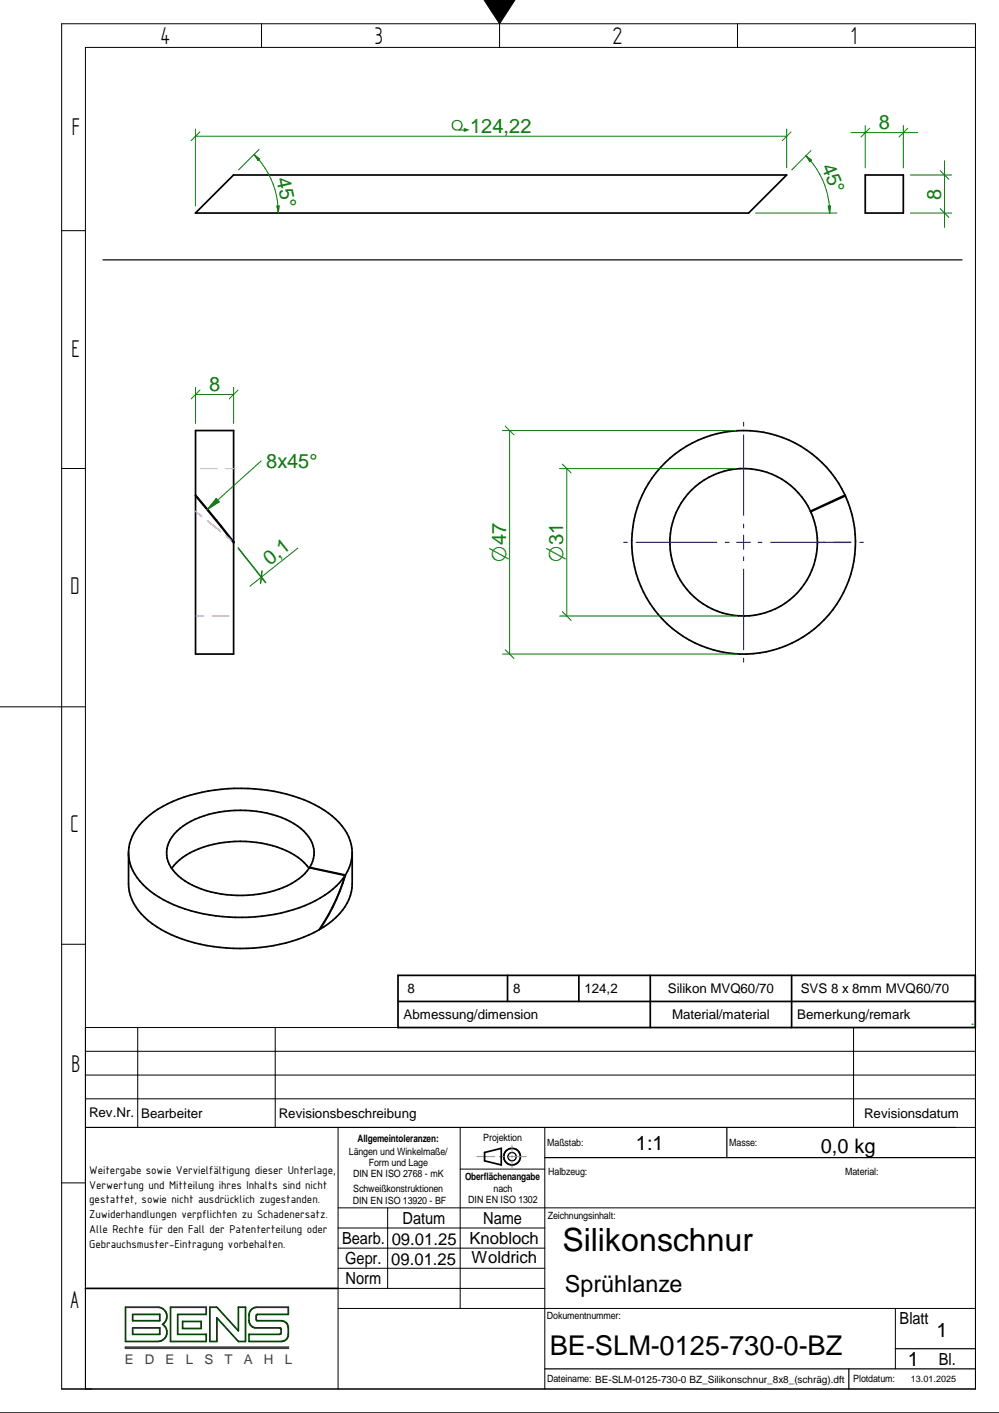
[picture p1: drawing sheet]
<svg xmlns="http://www.w3.org/2000/svg" width="210mm" height="297mm" viewBox="0 0 210 297" stroke-linecap="round" stroke-linejoin="round" font-family="sans-serif">
<g fill="none" stroke="#000" stroke-width=".21">
<path d="M101.7 0l3.3 5M13 5h192v287h-192zM54.9 5v5M105 5v5M108.2 0l-3.2 5M155 5v5M205 10h-187.1v282M13 48.5h4.9M13 98.5h4.9M0 148.6h17.9M13 198.5h4.9M17.9 216h187.1"/>
<path d="M28.9 216v21M57.8 216v21M179.3 216v21M17.9 226h187.1M17.9 237h187.1M17.9 231h187.1M17.9 221h187.1M71 237v55M96.7 237v38.1M114.5 237v55M13 248.7h4.9M71 258.1h43.5"/>
<path d="M71 253.9h134M81.4 253.9v16.9M96.7 245.8h17.8M71 275.1h134M71 262.4h43.5M71 266.6h43.5M71 270.8h43.5M188.1 275.1v12.7M0 297h209.9"/>
</g>
<path d="M101.7 0h6.5l-3.2 5z" fill="#000"/>
<g fill="none" stroke="#000" stroke-width=".25">
<path d="M45.3 109.2h.1M48.8 113.8l.3 .3M48.8 113.6l.3 .3M152.7 237v6.4M114.5 243.4h90.5M114.5 287.8h90.5M178.4 287.8v4.2M188.1 283.5h16.9"/>
<circle cx="107.6" cy="243.2" r=".87"/>
</g>
<g fill="none" stroke="#000" stroke-width=".36">
<path d="M41.1 90.5h8v47h-8zM41.1 104.2l8 9.9-.1-.1M41.1 104.1l8 9.8M48.7 113.6l.4 .3M170.3 107.5l.2 .4M177.5 104.1a23.5 23.5 0 0 0-39.9-4.5 23.5 23.5 0 0 0 14.5 37.5 23.5 23.5 0 0 0 26.5-30.2l-1-2.7M177.5 104.1l.1 .1M177.5 104.1l-7.2 3.4M177.6 104.2l-7.3 3.4a15.5 15.5 0 0 1-15.2 21.8 15.5 15.5 0 0 1-12-23.8 15.5 15.5 0 0 1 26.7 .8l.5 1.1M101.8 242.3l3.5-.9v3.5l-3.5-.9zM17.9 270.8h53.1"/>
<circle cx="107.6" cy="243.2" r="1.75"/>
</g>
<path d="M100.2 243.1h3.8M104.9 243.1h1M106.8 243.1h3.8M107.6 240.7v1.8M107.6 242.9v.5M107.6 243.8v1.8" fill="none" stroke="#229aff" stroke-width=".21"/>
<path d="M26.4 274.8h6.7a1.95 1.95 0 0 1 1.9 1.4 1.95 1.95 0 0 1-.8 2.2 1.95 1.95 0 0 1 .8 2.2 1.95 1.95 0 0 1-1.9 1.4h-6.7zM27.9 276.3h5.7v1.3h-5.7zM27.9 279.1h5.7v1.4h-5.7zM35.8 274.8h7.5v1.5h-6v4.2h6v1.5h-7.5zM38.4 277.8h3.9v1.5h-3.9zM44.1 274.8h1.5l4.5 5v-5h1.5v7.2h-1.5l-4.5-5v5h-1.5zM52.7 275.4l.6-.4 .7-.2h6.6v1.5h-6.5l-.3 .3v.7l.2 .3h5.1l.6 .2a1.49 1.49 0 0 1 .9 1.3 2.9 2.9 0 0 1-.3 2.3l-.6 .5-.6 .1h-6.8v-1.5h6.5l.3-.3v-.8l-.3-.3h-5.3l-.8-.5a3.4 3.4 0 0 1-.2-2.9z" fill="none" stroke="#004000" stroke-width=".36"/>
<path d="M26.4 283.2h34.2v.2h-34.2z" fill="none" stroke="#3f3f3f" stroke-width=".36"/>
<path d="M204.2 215.3h.1M204.2 216h.1" fill="none" stroke="#008000" stroke-width=".25"/>
<g fill="none" stroke="#f0f" stroke-width=".25">
<path d="M42.1 98.5h3.5M47.3 98.5h1.8M41.1 107.6l1.3 1M41.1 107.5l1.3 1M43.6 109.5l2.6 2M43.8 109.7l2.6 2.1M47.5 112.6l1.2 1M47.7 112.9l1.3 1.1M171.7 113.8v.1h1.8M171.7 114.1h1.8M171.7 113.6v.1M175.2 114.1h3.5"/>
<path d="M177.6 104.2l.1 .2M177.7 104.5l.1 .1M178.7 113.9h-3.5M179.7 113.6v.1M179.7 113.8v.1M41.1 129.5h1.7M44.6 129.5h3.5"/>
</g>
<g fill="none" stroke="#008000" stroke-width=".21">
<path d="M41.1 81.4v7.6M41.1 82.9h8M42 82l-1.8 1.8M49.1 81.4v7.6M50 82l-1.8 1.8M54.9 96.9l-11.4 10.2M105.6 90.5h49.1M106.2 89.6l1.8 1.8M107.1 90.5v47M117.6 98.5h37.1M118.2 97.6l1.8 1.8M119.1 98.5v31"/>
<path d="M50 115.3l5.8 7.2M50 115.1l5.9 7.4M55.1 120l-.3 2.6M62.6 115.2l-10.1 8M55 120.1l-.3 2.6M105.6 137.5h49.1M106.2 136.6l1.8 1.8M117.6 129.5h37.1M118.2 128.6l1.8 1.8"/>
</g>
<g fill="none" stroke="#00f" stroke-width=".21">
<path d="M156.3 88.8v.8M156.3 91.4v17M131 114h.9M133.6 114h17M152.4 114h.8M154.7 114h3M156.3 110.2v.8M156.3 112.5v3M156.3 117v.9M156.3 119.6v17M159.2 114h.9M161.9 114h16.9"/>
<path d="M180.6 114h.9M156.3 138.4v.9"/>
</g>
<path d="M45.4 104.8l.7 .7-2.6 1.6z" fill="#008000"/>
<g fill="none" stroke="#008000" stroke-width=".21">
<path d="M41.1 28.6h124.2M41.1 27.1v16.2M42 27.7l-1.8 1.9M165.3 27.1v8.2M166.2 27.7l-1.8 1.9M170.4 31.7l-4.1 4M178.8 27.9h14M181.8 26.4v8.9M182.7 27l-1.8 1.8M189.8 26.4v8.9M190.7 27l-1.8 1.8M191.3 36.8h8.7"/>
<path d="M197.5 35.9l1.9 1.8M198.5 33.8v14M158.8 44.8h17M174 43.3h.5l-.2 1.5zM191.3 44.8h8.7M197.5 43.9l1.9 1.8M45.4 104.8l.7 .7-2.6 1.6z"/>
</g>
<g fill="none" stroke="#000" stroke-width=".36">
<path d="M181.8 36.8h8v8h-8zM41.1 44.8l8-8h116.2l-8 8zM27 179.8a11.8 11.8 0 0 0 6.3 8.8 35 35 0 0 0 21.8 4 27.1 27.1 0 0 0 15.6-6.4l1.8-2.2M74 179.3v6.5a10.6 10.6 0 0 1-5 8.4l-1.8 1.2M64.9 182.6a15 15 0 0 0-9.8-5.3 23.1 23.1 0 0 0-16.7 3l-1.3 1.1-1 1.2M65 182.4l7.5 1.6M65.1 182.4l7.5 1.5M65.1 182.4h-.1M65.1 182.4a5.8 5.8 0 0 0-1.3-7.7 20.1 20.1 0 0 0-14.4-4.3 18.2 18.2 0 0 0-12.8 4.9 5.9 5.9 0 0 0 .8 8.8 20.2 20.2 0 0 0 13.6 4.1 19.1 19.1 0 0 0 13.1-4.6l.9-1.2M67.1 195.3l.1 .1M72.6 183.9a8.7 8.7 0 0 0-1.3-11 25.6 25.6 0 0 0-15.1-6.8 35.6 35.6 0 0 0-23 4 12.3 12.3 0 0 0-6.1 8l-.1 7.7a11.2 11.2 0 0 0 5.9 9 35.1 35.1 0 0 0 23.1 4.2 31.1 31.1 0 0 0 11.1-3.5 42.6 42.6 0 0 0 5.4-11.5M72.6 183.9l-1.2 3.5a40 40 0 0 1-4.2 8"/>
<path d="M83.6 210.5h121.3M83.6 205h121.3v11h-121.3zM106.6 205v5.5M121.6 205v5.5M136.6 205v11M166.3 205v11"/>
</g>
<path d="M174 43.3h.5l-.2 1.5z" fill="#008000"/>
<path d="M169.3 32.7l1.2 1-.3 .3z" fill="none" stroke="#008000" stroke-width=".21"/>
<path d="M169.3 32.7l1.2 1-.3 .3z" fill="#008000"/>
<path d="M54.4 31.4l-4.3 4.3M169.3 32.7a17.1 17.1 0 0 1 5 12.1M58.2 43.3h.5l-.2 1.5z" fill="none" stroke="#008000" stroke-width=".21"/>
<path d="M58.2 43.3h.5l-.2 1.5z" fill="#008000"/>
<path d="M53.4 32.5l1.2 .9-.4 .4z" fill="none" stroke="#008000" stroke-width=".21"/>
<path d="M53.4 32.5l1.2 .9-.4 .4z" fill="#008000"/>
<path d="M53.4 32.5a17.6 17.6 0 0 1 5.1 12.3" fill="none" stroke="#008000" stroke-width=".21"/>
<path d="M21.6 54.6h180.5" fill="none" stroke="#000" stroke-width=".25"/>
<text font-size="6.7" x="118.2" y="262.9">Silikonschnur</text>
<g font-size="5.8">
<text x="33.8" y="9.2">4</text>
<text x="78.8" y="9.2">3</text>
<text x="128.8" y="9.2">2</text>
<text x="178.8" y="9.2">1</text>
<text x="15.1" y="28.3">F</text>
<text x="15" y="75">E</text>
<text x="14.8" y="124.9">D</text>
<text x="14.8" y="174.9">C</text>
<text x="15" y="225.3">B</text>
<text x="14.8" y="275">A</text>
</g>
<text font-size="5.7" x="115.5" y="284.9">BE-SLM-0125-730-0-BZ</text>
<text font-size="4.9" x="118.7" y="271.5">Sprühlanze</text>
<g font-size="4.6" fill="#008000">
<text x="94.6" y="27.9">H124,22</text>
<text x="106.3" y="118.1" transform="rotate(-90 106.3 118.1)">O47</text>
<text x="118.3" y="118.1" transform="rotate(-90 118.3 118.1)">O31</text>
</g>
<g font-size="4.2" fill="#008000">
<text x="184.6" y="27.1">8</text>
<text x="172.5" y="35" transform="rotate(68 172.5 35)">45°</text>
<text x="58.1" y="37.6" transform="rotate(77 58.1 37.6)">45°</text>
<text x="197.7" y="42" transform="rotate(-90 197.7 42)">8</text>
<text x="43.9" y="82.2">8</text>
<text x="55.9" y="98.4">8x45°</text>
<text x="56.7" y="119" transform="rotate(-38 56.7 119)">0,1</text>
</g>
<g font-size="4.2">
<text x="133.6" y="241.8">1:1</text>
<text x="172.5" y="242.4">0,0 kg</text>
<text x="196.8" y="281.1">1</text>
<text x="190.8" y="287.1">1</text>
</g>
<g font-size="3.5">
<text x="84.6" y="257.2">Datum</text>
<text x="101.5" y="257.2">Name</text>
<text x="71.9" y="261.5">Bearb.</text>
<text x="82.3" y="261.7">09.01.25</text>
<text x="98.6" y="261.5">Knobloch</text>
<text x="72.5" y="265.7">Gepr.</text>
<text x="72.6" y="269.9">Norm</text>
<text x="82.2" y="265.8">09.01.25</text>
<text x="99.1" y="265.6">Woldrich</text>
<text x="189" y="278.4">Blatt</text>
<text x="197.3" y="286.9">Bl.</text>
</g>
<g font-size="2.8">
<text x="85.6" y="208.7">8</text>
<text x="107.8" y="208.7">8</text>
<text x="122.8" y="208.7">124,2</text>
<text x="140.3" y="208.7">Silikon MVQ60/70</text>
<text x="168.3" y="208.7">SVS 8 x 8mm MVQ60/70</text>
<text x="84.8" y="214.2">Abmessung/dimension</text>
<text x="141.2" y="214.2">Material/material</text>
<text x="167.5" y="214.2">Bemerkung/remark</text>
<text x="18.7" y="234.9">Rev.Nr.</text>
<text x="29.7" y="234.9">Bearbeiter</text>
<text x="58.6" y="234.9">Revisionsbeschreibung</text>
<text x="181.6" y="234.9">Revisionsdatum</text>
</g>
<g font-size="2.8" fill="#3f3f3f">
<text x="26.2" y="286.8">E</text>
<text x="30.4" y="286.8">D</text>
<text x="34.8" y="286.8">E</text>
<text x="39" y="286.8">L</text>
<text x="42.9" y="286.8">S</text>
<text x="47.2" y="286.8">T</text>
<text x="51.2" y="286.8">A</text>
<text x="55.5" y="286.8">H</text>
<text x="59.8" y="286.8">L</text>
</g>
<g font-size="2.6">
<text x="18.8" y="246.7">Weitergabe sowie Vervielfältigung dieser Unterlage,</text>
<text x="18.8" y="249.9">Verwertung und Mitteilung ihres Inhalts sind nicht</text>
<text x="18.8" y="253">gestattet, sowie nicht ausdrücklich zugestanden.</text>
<text x="18.8" y="256.1">Zuwiderhandlungen verpflichten zu Schadenersatz.</text>
<text x="18.8" y="259.2">Alle Rechte für den Fall der Patenterteilung oder</text>
<text x="18.8" y="262.4">Gebrauchsmuster-Eintragung vorbehalten.</text>
</g>
<g font-size="2.1">
<text x="75.1" y="240">Allgemeintoleranzen:</text>
<text x="101.5" y="239.8">Projektion</text>
<text x="73.3" y="242.8">Längen und Winkelmaße/</text>
<text x="77.5" y="245.1">Form und Lage</text>
<text x="115" y="240.9">Maßstab:</text>
<text x="153.2" y="240.9">Masse:</text>
<text x="74.2" y="247.5">DIN EN ISO 2768 - mK</text>
<text x="74.2" y="250.7">Schweißkonstruktionen</text>
<text x="97.7" y="248">Oberflächenangabe</text>
<text x="103.7" y="250.6">nach</text>
<text x="115.2" y="246.9">Halbzeug:</text>
<text x="177.6" y="247">Material:</text>
<text x="74.1" y="253">DIN EN ISO 13920 - BF</text>
<text x="98.4" y="253">DIN EN ISO 1302</text>
<text x="115.1" y="256.2">Zeichnungsinhalt:</text>
<text x="114.9" y="277.4">Dokumentnummer:</text>
<text x="115" y="290.6">Dateiname: BE-SLM-0125-730-0 BZ_Silikonschnur_8x8_(schräg).dft</text>
<text x="179.3" y="290.6">Plotdatum:</text>
</g>
<text font-size="1.9" x="191.4" y="290.5">13.01.2025</text>
</svg>
